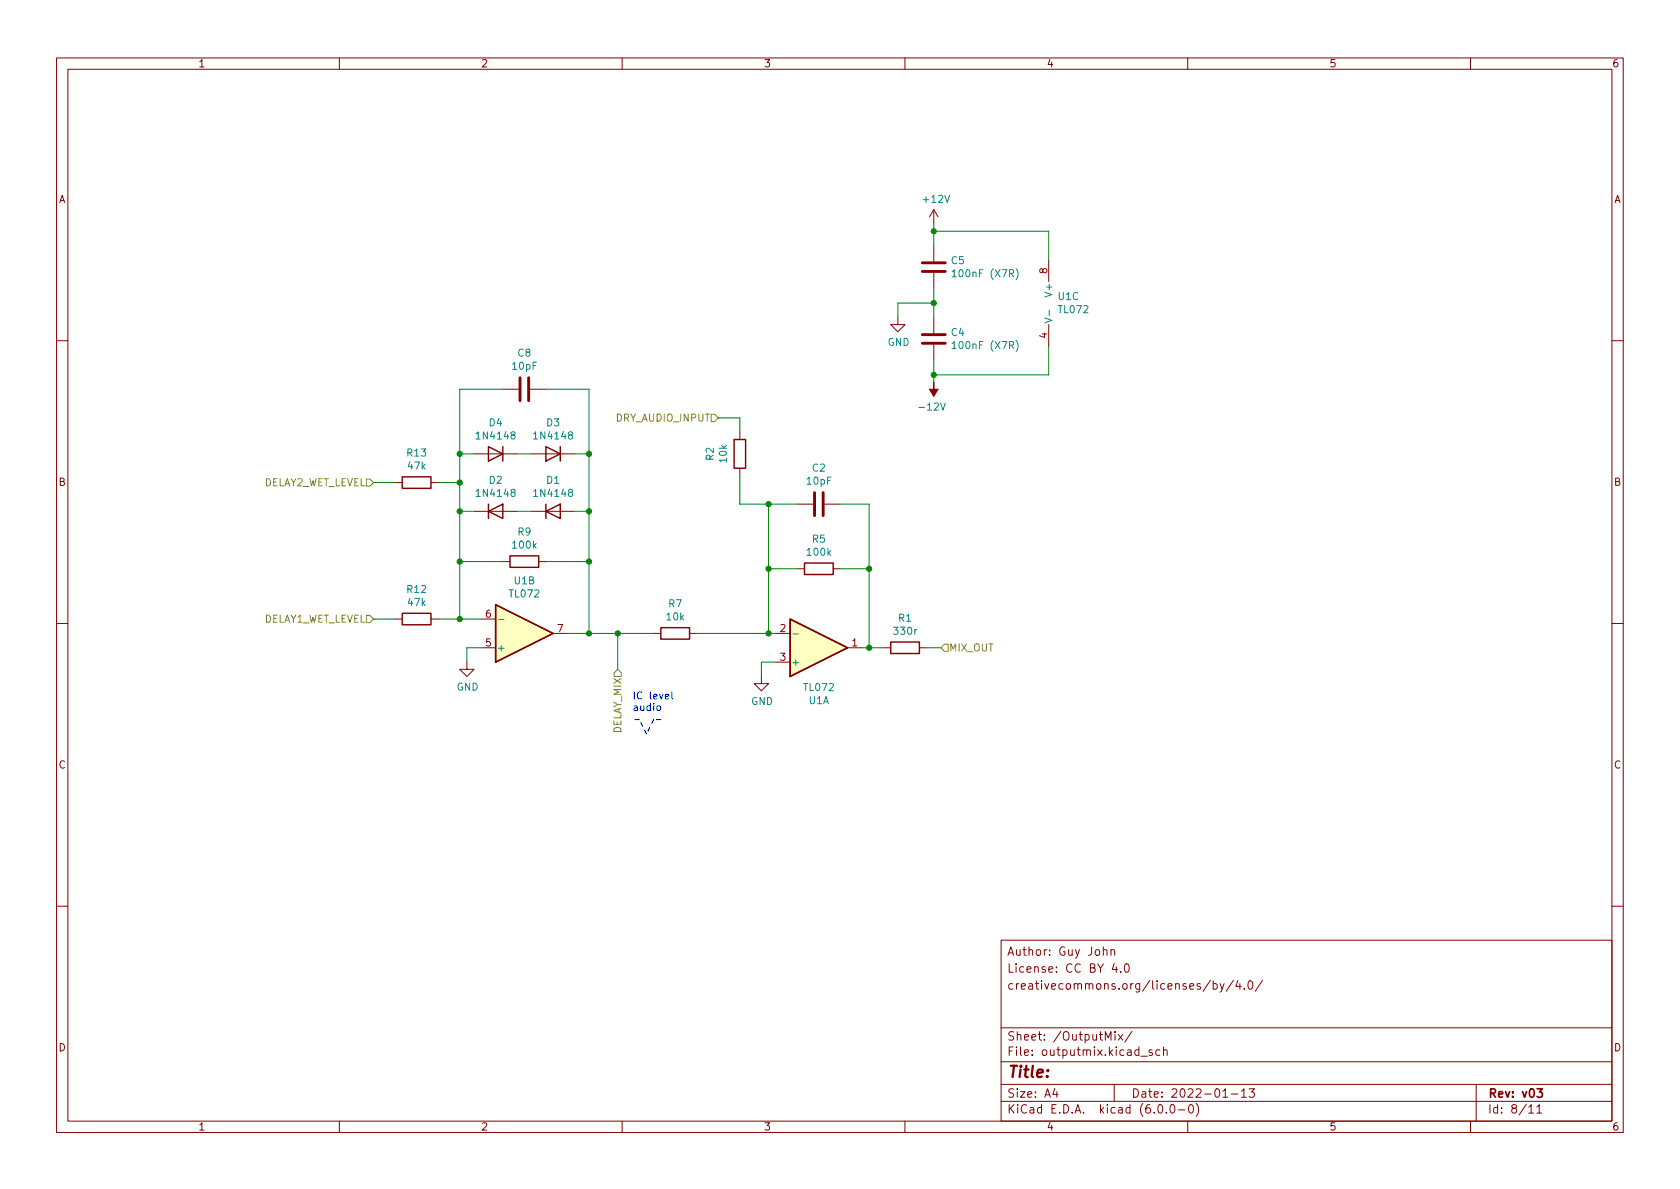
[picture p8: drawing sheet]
<svg xmlns="http://www.w3.org/2000/svg" width="297mm" height="210mm" viewBox="0 0 297 210" stroke-linecap="round" stroke-linejoin="round" font-family="sans-serif">
<g fill="none" stroke="#840000" stroke-width=".18">
<path d="M10 10.2h277v190.1h-277zM12 12.2h273v186.1h-273zM60 10.2v2M110 10.2v2M160 10.2v2M210 10.2v2M260 10.2v2M165.1 37.1l-.8 1.2M165.1 37.1v2.5M165.1 37.1l.8 1.2M158.7 56.1v1.3h1.3l-1.3 1.3-1.2-1.3h1.2M165.1 43.4v2.8"/>
<path d="M165.1 48.3v2.7M165.1 56.1v2.8M185.4 46v3.8M185.4 57.4v3.8M10 60.2h2M88.9 68.8h2.8M93.7 68.8h2.8M130.8 76.4v1.3M165.1 61v2.7M285 60.2h2M69.8 85.3h1.3M76.2 85.3h1.3"/>
<path d="M83.8 80.3h7.6M83.8 90.4h7.6M88.9 99.3h1.3M94 80.3h7.6M94 90.4h7.6M95.2 99.3h1.3M130.8 82.8v1.3M141 89.1h2.8M145.8 89.1h2.8M10 110.2h2M69.8 109.5h1.3M76.2 109.5h1.3"/>
<path d="M82.5 117.1v1.3h1.3l-1.3 1.2-1.2-1.2h1.2M85.1 109.5h2.5M85.1 114.5h2.5M97.8 112h2.5M115.6 112h1.2M121.9 112h1.3M134.6 119.6v1.3h1.3l-1.3 1.3-1.3-1.3h1.3M137.2 112h2.5M137.2 117.1h2.5M141 100.6h1.2M147.3 100.6h1.3M149.9 114.5h2.5"/>
<path d="M156.2 114.5h1.3M162.6 114.5h1.2M285 110.2h2M10 160.2h2M177 166.3h108v32h-108zM195.1 168.1l.2-.2 .3 .1 .1 .9M195.1 167.4v1.5M196.4 168.1l.2-.2 .4 .1 .1 .9M196.4 167.9v1M197 170.4l-.4 1h1M197.4 170.9v1M198.1 171.8v.1"/>
<path d="M198.9 170.6l.2-.2a.81 .81 0 0 1 .6 .7 .81 .81 0 0 1-.3 .8h-.1a.81 .81 0 0 1-.4-1.3zM214 173.4l-1.3 1.9M214.5 174l.4-.1 .3 .3v.4l-.1 .3h-.6M214.5 173.4v1.5M215.7 173.9l.4 1M216.4 173.9l-.5 1.4-.2 .1M218.1 173.4l-1.3 1.9M218.9 173.4l-.4 1h.9M219.2 173.9v1M220 174.8v.1M220.8 173.6l.2-.2a.81 .81 0 0 1 .6 .7 .81 .81 0 0 1-.3 .8h-.2a.81 .81 0 0 1-.3-1.3zM223.2 173.4l-1.3 1.9"/>
<path d="M285 160.2h2M60 198.3v2M110 198.3v2M160 198.3v2M177 194.8h108M177 191.8h108M177 187.8h108M177 181.8h108M186.5 192.5l-.4 1h1M186.9 193v1M195.4 183.9v-1.5l.5 1.1 .5-1.1v1.5M197 191.8v3"/>
<path d="M197.1 182.4v.2M197.1 182.9v1M197.7 182.9l.8 1M198.5 182.9l-.8 1M200.1 182.4l-1.2 1.9M201.7 186.8h1.2M203.7 185.7l-.3-.1-.3 .2 .1 .3 .5 .1v.4h-.6M204.9 195.4l.2-.1a.81 .81 0 0 1 .6 .7 .81 .81 0 0 1-.3 .8h-.2a.81 .81 0 0 1-.6-.6 .81 .81 0 0 1 .3-.8zM205.1 185.7l-.5-.1-.2 .3v.4l.1 .3h.6M205.7 185.8l.2-.2 .4 .1 .1 .9M205.7 185.1v1.5M206.2 196.7v.1"/>
<path d="M207.1 195.4l.1-.1a.81 .81 0 0 1 .6 .7 .81 .81 0 0 1-.3 .8h-.1a.81 .81 0 0 1-.6-.6 .81 .81 0 0 1 .3-.8zM208.4 196.3h1.1M210 198.3v2M210.4 195.4l.1-.1a.81 .81 0 0 1 .6 .7 .81 .81 0 0 1-.3 .8h-.2a.81 .81 0 0 1-.5-.6 .81 .81 0 0 1 .3-.8zM211.5 195.1a1.72 1.72 0 0 1 0 2.3M216.2 194h.9M217.7 193.5h1.2M219.5 193l.4-.5v1.5M219.5 194h.9M220.9 192.5h.9l-.5 .6 .4 .1v.7l-.2 .1h-.4l-.2-.1M260 198.3v2M261 191.8v6.5"/>
<path d="M270.3 195.8l.4-.5v1.5M270.3 196.8h.9M271.7 195.8l.5-.5v1.5M271.7 196.8h.9"/>
</g>
<path d="M271.8 192.5h.9l-.5 .6 .4 .1v.7l-.2 .1h-.4l-.2-.1" fill="none" stroke="#840000" stroke-width=".3"/>
<g fill="none" stroke="#840000" stroke-width=".25">
<path d="M86.4 79l2.5 1.3-2.5 1.2zM88.9 79v2.5M96.5 79l2.6 1.3-2.6 1.2zM99.1 79v2.5M129.8 77.7h2v5.1h-2zM71.1 84.3h5.1v2.1h-5.1zM86.4 90.4l2.5-1.3v2.6zM86.4 89.1v2.6M90.2 98.3h5v2h-5zM96.5 90.4l2.6-1.3v2.6zM96.5 89.1v2.6M142.2 99.6h5.1v2h-5.1z"/>
<path d="M71.1 108.5h5.1v2h-5.1zM87.6 106.9l10.2 5.1-10.2 5.1zM116.8 111h5.1v2h-5.1zM139.7 109.5l10.2 5-10.2 5.1zM157.5 113.5h5.1v2.1h-5.1z"/>
</g>
<path d="M163.1 46.5h4M163.1 48h4M163.1 59.2h4M91.9 66.8v4.1M93.5 66.8v4.1M163.1 60.7h4M144 87.1v4.1M145.5 87.1v4.1" fill="none" stroke="#840000" stroke-width=".51"/>
<g fill="#ffffc2" stroke="#ffffc2" stroke-width=".18">
<path d="M139.7 109.5l10.2 5-10.2 5.1z"/>
<path d="M87.6 106.9l10.2 5.1-10.2 5.1z"/>
</g>
<path d="M168.3 48l.4-.3v1.3M168.3 49h.8M179.7 47.5a1.46 1.46 0 0 1 0 1.9M184.7 56.2l1.3 .5-1.3 .4M185.5 54.8v1M168.3 60.7l.4-.3v1.3M168.3 61.7h.8M179.7 60.2a1.46 1.46 0 0 1 0 1.9M88.1 109.6h1M140.2 112.1h1" fill="none" stroke="#008484" stroke-width=".18"/>
<path d="M165.1 67.6v1.2h.8l-.8 1.3-.8-1.3h.8z" fill="#840000" stroke="#840000" stroke-width=".18"/>
<path d="M125.7 73.3h.7l.6 .6-.6 .6h-.7zM64.8 84.7h.6l.6 .6-.6 .7h-.6zM64.8 108.8h.6l.6 .7-.6 .6h-.6zM109.2 118.4l.7 .6v.6h-1.3v-.6zM166.4 114.5l.6-.6h.6v1.3h-.6z" fill="none" stroke="#848400" stroke-width=".18"/>
<path d="M116.3 124.9l.3-.1 .2 .3v.3l-.2 .3-.3-.1-.2-.2zM117.6 123.2l.6-.1v-.3h-.4l-.2 .1 .1 .7h.5M118.8 122.3v1.1l.2 .2" fill="none" stroke="#0000c2" stroke-width=".18"/>
<path d="M113 127.2h-1.2M114.3 129.8l-1.3-2.6M115.6 127.2l-1.3 2.6M116.8 127.2h-1.2" fill="none" stroke="#0000c2" stroke-width=".18" stroke-dasharray=".8 .8"/>
<g fill="none" stroke="#008400" stroke-width=".18">
<path d="M165.1 39.6v3.8M165.1 51v5.1M165.1 40.9h20.3v5.1M165.1 53.6h-6.4v2.5M88.9 68.8h-7.6v40.7M96.5 68.8h7.6v43.2M127 73.9h3.8v2.5M165.1 63.7v3.9M185.4 61.2v5.1h-20.3M66 85.3h3.8M77.5 85.3h3.8M81.3 90.4h2.5"/>
<path d="M81.3 99.3h7.6M81.3 80.3h2.5M91.4 90.4h2.6M91.4 80.3h2.6M96.5 99.3h7.6M101.6 90.4h2.5M101.6 80.3h2.5M130.8 84.1v5h10.2M135.9 89.1v22.9M148.6 89.1h5.1v25.4M66 109.5h3.8M77.5 109.5h7.6"/>
<path d="M85.1 114.5h-2.6v2.6M100.3 112h15.3M109.2 112v6.4M123.2 112h14M135.9 100.6h5.1M137.2 117.1h-2.6v2.5M148.6 100.6h5.1M152.4 114.5h3.8M163.8 114.5h2.6"/>
</g>
<g fill="#008400" stroke="#008400" stroke-width=".18">
<circle cx="104.1" cy="112" r=".46"/>
<circle cx="109.2" cy="112" r=".46"/>
<circle cx="104.1" cy="99.3" r=".46"/>
<circle cx="135.9" cy="112" r=".46"/>
<circle cx="165.1" cy="66.3" r=".46"/>
<circle cx="135.9" cy="100.6" r=".46"/>
<circle cx="165.1" cy="40.9" r=".46"/>
<circle cx="153.7" cy="100.6" r=".46"/>
<circle cx="153.7" cy="114.5" r=".46"/>
<circle cx="135.9" cy="89.1" r=".46"/>
<circle cx="165.1" cy="53.6" r=".46"/>
<circle cx="104.1" cy="90.4" r=".46"/>
<circle cx="81.3" cy="99.3" r=".46"/>
<circle cx="81.3" cy="85.3" r=".46"/>
<circle cx="81.3" cy="90.4" r=".46"/>
<circle cx="81.3" cy="109.5" r=".46"/>
<circle cx="104.1" cy="80.3" r=".46"/>
<circle cx="81.3" cy="80.3" r=".46"/>
</g>
<text font-size="2.8" fill="#840000" x="178" y="190.6">Title:</text>
<g font-size="2.1" fill="#840000">
<text x="178" y="172">License: CC BY 4.0</text>
<text x="178" y="169">Author: Guy John</text>
<text x="178" y="175">creativecommons.org/licenses/by/4.0/</text>
<text x="178" y="184">Sheet: /OutputMix/</text>
<text x="178" y="186.7">File: outputmix.kicad_sch</text>
<text x="178" y="196.9">KiCad E.D.A. kicad (6.0.0-0)</text>
<text x="178" y="194.1">Size: A4</text>
<text x="200" y="194.1">Date: 2022-01-13</text>
<text x="263" y="194.1">Rev: v03</text>
<text x="263" y="196.9">Id: 8/11</text>
</g>
<g font-size="1.8" fill="#840000">
<text x="35" y="11.9">1</text>
<text x="85" y="11.9">2</text>
<text x="135" y="11.9">3</text>
<text x="185" y="11.9">4</text>
<text x="235" y="11.9">5</text>
<text x="285" y="11.9">6</text>
<text x="10.3" y="35.9">A</text>
<text x="285.3" y="35.9">A</text>
<text x="185.2" y="48.4" transform="rotate(-90 185.2 48.4)">8</text>
<text x="185.2" y="59.8" transform="rotate(-90 185.2 59.8)">4</text>
<text x="10.3" y="85.9">B</text>
<text x="285.3" y="85.9">B</text>
<text x="85.9" y="109.2">6</text>
<text x="98.6" y="111.8">7</text>
<text x="137.9" y="111.8">2</text>
<text x="85.9" y="114.3">5</text>
<text x="137.9" y="116.8">3</text>
<text x="150.6" y="114.3">1</text>
<text x="10.3" y="135.9">C</text>
<text x="285.3" y="135.9">C</text>
<text x="10.3" y="185.9">D</text>
<text x="285.3" y="185.9">D</text>
<text x="35" y="199.9">1</text>
<text x="85" y="199.9">2</text>
<text x="135" y="199.9">3</text>
<text x="185" y="199.9">4</text>
<text x="235" y="199.9">5</text>
<text x="285" y="199.9">6</text>
</g>
<g font-size="1.8" fill="#008484">
<text x="163.4" y="35.9">+12V</text>
<text x="168.2" y="46.7">C5</text>
<text x="169.1" y="49">100nF (X7R)</text>
<text x="186.1" y="52.1" transform="rotate(-90 186.1 52.1)">V+</text>
<text x="187.1" y="53.1">U1C</text>
<text x="168.2" y="59.4">C4</text>
<text x="187.2" y="55.4">TL072</text>
<text x="90.6" y="65.4">10pF</text>
<text x="91.6" y="63.1">C8</text>
<text x="156.9" y="61.2">GND</text>
<text x="169.1" y="61.7">100nF (X7R)</text>
<text x="84.5" y="77.7">1N4148</text>
<text x="86.5" y="75.4">D4</text>
<text x="94.7" y="77.7">1N4148</text>
<text x="96.7" y="75.4">D3</text>
<text x="162.9" y="72.6">-12V</text>
<text x="72" y="80.7">R13</text>
<text x="72.2" y="83">47k</text>
<text x="126.2" y="81.4" transform="rotate(-90 126.2 81.4)">R2</text>
<text x="128.5" y="81.7" transform="rotate(-90 128.5 81.7)">10k</text>
<text x="143.6" y="83.4">C2</text>
<text x="84.5" y="87.9">1N4148</text>
<text x="86.5" y="85.5">D2</text>
<text x="94.7" y="87.9">1N4148</text>
<text x="96.7" y="85.5">D1</text>
<text x="142.7" y="85.7">10pF</text>
<text x="91.6" y="94.7">R9</text>
<text x="143.6" y="96">R5</text>
<text x="90.7" y="97">100k</text>
<text x="142.8" y="98.3">100k</text>
<text x="72" y="104.8">R12</text>
<text x="72.2" y="107.2">47k</text>
<text x="90.2" y="105.6">TL072</text>
<text x="90.9" y="103.3">U1B</text>
<text x="118.2" y="107.4">R7</text>
<text x="117.9" y="109.7">10k</text>
<text x="158.2" y="112.2">330r</text>
<text x="158.9" y="109.9">R1</text>
<text x="87.8" y="115.2">+</text>
<text x="139.8" y="117.7">+</text>
<text x="80.7" y="122.1">GND</text>
<text x="132.8" y="124.7">GND</text>
<text x="142.2" y="122.2">TL072</text>
<text x="143" y="124.5">U1A</text>
</g>
<g font-size="1.8" fill="#848400">
<text x="108.9" y="74.5">DRY_AUDIO_INPUT</text>
<text x="46.1" y="86">DELAY2_WET_LEVEL</text>
<text x="46.1" y="110.1">DELAY1_WET_LEVEL</text>
<text x="167.7" y="115.2">MIX_OUT</text>
<text x="109.9" y="129.9" transform="rotate(-90 109.9 129.9)">DELAY_MIX</text>
</g>
<g font-size="1.8" fill="#0000c2">
<text x="111.8" y="123.7">IC level</text>
<text x="111.8" y="125.7">audio</text>
</g>
</svg>
